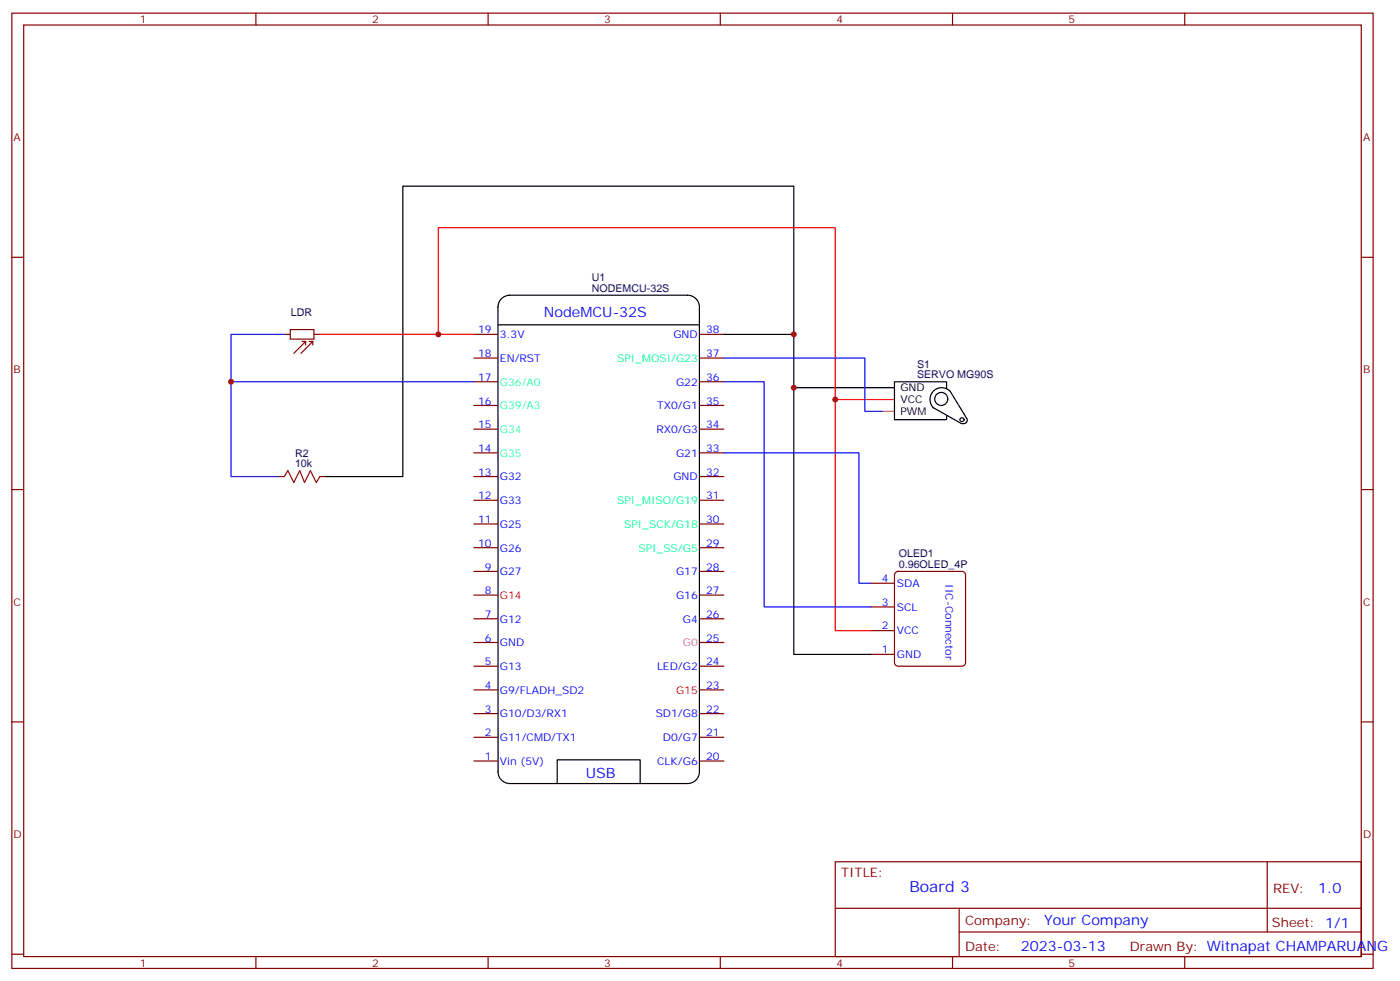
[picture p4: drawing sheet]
<svg xmlns="http://www.w3.org/2000/svg" width="417mm" height="292mm" viewBox="0 0 417 292" stroke-linecap="round" stroke-linejoin="round" font-family="sans-serif">
<g fill="none" stroke="#870000" stroke-width=".35">
<path d="M3.5 3.9h405.4v284.4h-405.4zM7.1 7.4h398.2v277.3h-398.2zM76.2 3.9v3.5M145.3 3.9v3.5M214.5 3.9v3.5M283.6 3.9v3.5M352.8 3.9v3.5M3.5 76.6h3.6M405.3 76.6h3.6M141.1 99.5h7.1M208.5 99.5h7M141.1 106.6h7.1"/>
<path d="M141.1 113.6h7.1M208.5 106.6h7M208.5 113.6h7M141.1 127.7h7.1M141.1 134.8h7.1M141.1 120.7h7.1M208.5 127.7h7M208.5 134.8h7M208.5 120.7h7M3.5 145.7h3.6M82.9 141.9h1.8M95.2 141.9h1.8"/>
<path d="M141.1 141.9h7.1M141.1 148.9h7.1M141.1 156h7.1M208.5 141.9h7M208.5 148.9h7M208.5 156h7M405.3 145.7h3.6M141.1 163h7.1M141.1 170.1h7.1M141.1 177.1h7.1M208.5 163h7M208.5 170.1h7"/>
<path d="M208.5 177.1h7M259.3 173.6h7M266.6 170.5l.8-.4h19.1l.8 .4 .2 .6v26.1l-.5 .9-.5 .2h-19.1l-.8-.5-.3-.6v-26.1zM141.1 184.2h7.1M141.1 191.2h7.1M141.1 198.3h7.1M208.5 184.2h7M208.5 191.2h7M208.5 198.3h7M259.3 180.7h7M259.3 187.7h7M259.3 194.8h7"/>
<path d="M3.5 214.9h3.6M141.1 205.4h7.1M141.1 212.4h7.1M141.1 219.5h7.1M208.5 205.4h7M208.5 212.4h7M208.5 219.5h7M405.3 214.9h3.6M141.1 226.5h7.1M208.5 226.5h7M248.7 256.5h156.6v28.2h-156.6zM377.3 256.5v20.9"/>
<path d="M248.7 270.4h156.5M285.6 277.4h119.6M285.6 270.4v14.1M3.5 284h3.6M76.2 284.7v3.6M145.3 284.7v3.6M214.5 284.7v3.6M283.6 284.7v3.6M352.8 284.7v3.6M405.3 284h3.6"/>
</g>
<path d="M262.8 122.4h3.5" fill="none" stroke="#fc0" stroke-width=".35"/>
<g fill="none" stroke="#000" stroke-width=".35">
<path d="M148.3 91.3v138.4a3.5 3.5 0 0 0 3.5 3.5h52.9a3.5 3.5 0 0 0 3.6-3.5M148.3 96.7h60M148.3 91.4a3.5 3.5 0 0 1 3.5-3.5h52.9a3.5 3.5 0 0 1 3.6 3.5v138.2M215.5 99.5h20.9v95.3h22.9M236.4 99.5v-44.1h-116.5v86.5h-22.9M236.4 115.4h29.9M281.9 115.7v-2.1h-15.6v11.3h15.6v-1M282.9 116.4a3.5 3.5 0 0 0-5 .1 3.5 3.5 0 0 0 .1 4.9l8.1 4.6M282.9 116.5l5 8.1M287.8 124.4a1.14 1.14 0 0 1-.1 1.5 1.14 1.14 0 0 1-1.5 .1M165.9 233.2v-7h24.7v7"/>
<circle cx="280.3" cy="118.7" r="1.94"/>
<circle cx="286.5" cy="124.9" r=".61"/>
</g>
<path d="M95.2 99.5h45.9M130.5 99.5v-31.7h118.2v51.1h17.6M248.7 118.9v68.8h10.6" fill="none" stroke="#f00" stroke-width=".35"/>
<path d="M84.7 99.5h1.7M86.4 98.1h7.1v2.8h-7.1zM93.5 99.5h1.7M90 101.6h1M91 101.6l-3.5 3.6M91 101.6v1.1M92.1 101.6h1M93.1 101.6l-3.5 3.6M93.1 101.6v1.1" fill="none" stroke="#850000" stroke-width=".35"/>
<path d="M84.7 141.9l1-1.8 1.8 3.5 1.8-3.5 1.4 3.5 1.7-3.5 1.8 3.5 1-1.7" fill="none" stroke="#a10000" stroke-width=".35"/>
<path d="M84.7 99.5h-15.9v14.1h72.3M68.8 113.6v28.3h14.1M215.5 106.6h42v15.8h5.3M215.5 113.6h12v67.1h31.8M215.5 134.8h40.3v38.8h3.5" fill="none" stroke="#00f" stroke-width=".35"/>
<g fill="#c00">
<circle cx="236.4" cy="115.4" r=".88"/>
<circle cx="236.4" cy="99.5" r=".88"/>
<circle cx="130.5" cy="99.5" r=".88"/>
<circle cx="248.7" cy="118.9" r=".88"/>
<circle cx="68.8" cy="113.6" r=".88"/>
</g>
<text font-size="4.6" fill="#00f" x="270.8" y="265.5">Board 3</text>
<g font-size="4.2" fill="#00f">
<text x="161.9" y="94.4">NodeMCU-32S</text>
<text x="174.5" y="231.6">USB</text>
<text x="392.5" y="265.8">1.0</text>
<text x="310.9" y="275.3">Your Company</text>
<text x="304" y="283.1">2023-03-13</text>
</g>
<g font-size="3.9" fill="#800">
<text x="250.5" y="261.1">TITLE:</text>
<text x="379.1" y="265.8">REV:</text>
<text x="287.4" y="275.3">Company:</text>
<text x="378.7" y="275.9">Sheet: 1/1</text>
<text x="287.4" y="283">Date:</text>
<text x="336.4" y="283.1">Drawn By: Witnapat CHAMPARUANG</text>
</g>
<g font-size="3.2" fill="#800">
<text x="41.6" y="6.9">1</text>
<text x="110.8" y="6.9">2</text>
<text x="179.9" y="6.9">3</text>
<text x="249.1" y="6.9">4</text>
<text x="318.2" y="6.9">5</text>
<text x="4.1" y="42">A</text>
<text x="405.9" y="42">A</text>
<text x="4.1" y="111.2">B</text>
<text x="405.9" y="111.2">B</text>
<text x="4.1" y="180.3">C</text>
<text x="405.9" y="180.3">C</text>
<text x="4.1" y="249.4">D</text>
<text x="405.9" y="249.4">D</text>
<text x="41.6" y="287.7">1</text>
<text x="110.8" y="287.7">2</text>
<text x="179.9" y="287.7">3</text>
<text x="249.1" y="287.7">4</text>
<text x="318.2" y="287.7">5</text>
</g>
<g font-size="3.2" fill="#000080">
<text x="176.2" y="83.7">U1</text>
<text x="176.2" y="86.8">NODEMCU-32S</text>
<text x="86.6" y="94">LDR</text>
<text x="273.1" y="112.6">SERVO MG90S</text>
<text x="273.1" y="109.5">S1</text>
<text x="87.9" y="136">R2</text>
<text x="87.9" y="139">10k</text>
<text x="267.7" y="165.8">OLED1</text>
<text x="267.7" y="169">0.96OLED_4P</text>
</g>
<g font-size="3.2" fill="#00f">
<text x="142.4" y="99.3">19</text>
<text x="148.9" y="100.7">3.3V</text>
<text x="200.5" y="100.7">GND</text>
<text x="210.3" y="99.3">38</text>
<text x="142.4" y="106.3">18</text>
<text x="148.9" y="107.7">EN/RST</text>
<text x="210.3" y="106.3">37</text>
<text x="142.4" y="113.4">17</text>
<text x="210.3" y="113.4">36</text>
<text x="201.3" y="114.8">G22</text>
<text x="142.4" y="120.4">16</text>
<text x="195.7" y="121.8">TX0/G1</text>
<text x="210.3" y="120.4">35</text>
<text x="142.4" y="127.5">15</text>
<text x="195.5" y="128.9">RX0/G3</text>
<text x="210.3" y="127.5">34</text>
<text x="142.4" y="134.5">14</text>
<text x="201.3" y="135.9">G21</text>
<text x="210.3" y="134.5">33</text>
<text x="142.4" y="141.6">13</text>
<text x="148.9" y="143">G32</text>
<text x="200.5" y="143">GND</text>
<text x="210.3" y="141.6">32</text>
<text x="142.4" y="148.6">12</text>
<text x="210.3" y="148.6">31</text>
<text x="142.4" y="155.7">11</text>
<text x="148.9" y="150.1">G33</text>
<text x="210.3" y="155.7">30</text>
<text x="148.9" y="157.1">G25</text>
<text x="142.4" y="162.8">10</text>
<text x="148.9" y="164.2">G26</text>
<text x="210.3" y="162.8">29</text>
<text x="144.4" y="169.8">9</text>
<text x="148.9" y="171.2">G27</text>
<text x="201.3" y="171.2">G17</text>
<text x="210.3" y="169.8">28</text>
<text x="262.6" y="173.2">4</text>
<text x="281.5" y="174" transform="rotate(90 281.5 174)">IIC-Connector</text>
<text x="144.4" y="176.9">8</text>
<text x="201.3" y="178.3">G16</text>
<text x="210.3" y="176.9">27</text>
<text x="267.1" y="174.7">SDA</text>
<text x="144.4" y="183.9">7</text>
<text x="148.9" y="185.3">G12</text>
<text x="203.3" y="185.3">G4</text>
<text x="210.3" y="183.9">26</text>
<text x="262.6" y="180.3">3</text>
<text x="267.1" y="181.7">SCL</text>
<text x="144.4" y="191">6</text>
<text x="210.3" y="191">25</text>
<text x="262.6" y="187.4">2</text>
<text x="267.1" y="188.8">VCC</text>
<text x="148.9" y="192.4">GND</text>
<text x="262.6" y="194.4">1</text>
<text x="267.1" y="195.8">GND</text>
<text x="144.4" y="198">5</text>
<text x="148.9" y="199.4">G13</text>
<text x="195.7" y="199.4">LED/G2</text>
<text x="210.3" y="198">24</text>
<text x="144.4" y="205.1">4</text>
<text x="148.9" y="206.5">G9/FLADH_SD2</text>
<text x="210.3" y="205.1">23</text>
<text x="144.4" y="212.1">3</text>
<text x="148.9" y="213.6">G10/D3/RX1</text>
<text x="195.2" y="213.6">SD1/G8</text>
<text x="210.3" y="212.1">22</text>
<text x="144.4" y="219.2">2</text>
<text x="148.9" y="220.6">G11/CMD/TX1</text>
<text x="197.4" y="220.6">D0/G7</text>
<text x="210.3" y="219.2">21</text>
<text x="144.4" y="226.3">1</text>
<text x="148.9" y="227.7">Vin (5V)</text>
<text x="195.7" y="227.7">CLK/G6</text>
<text x="210.3" y="226.3">20</text>
</g>
<g font-size="3.2" fill="#0f6">
<text x="183.7" y="107.7">SPI_MOSI/G23</text>
<text x="183.7" y="150.1">SPI_MISO/G19</text>
<text x="185.8" y="157.1">SPI_SCK/G18</text>
<text x="190.1" y="164.2">SPI_SS/G5</text>
</g>
<g font-size="3.2" fill="#0ff">
<text x="148.9" y="114.8">G36/A0</text>
<text x="148.9" y="121.8">G39/A3</text>
<text x="148.9" y="128.9">G34</text>
<text x="148.9" y="135.9">G35</text>
</g>
<g font-size="3.2">
<text x="268.1" y="116.5">GND</text>
<text x="268.1" y="120">VCC</text>
<text x="268.1" y="123.5">PWM</text>
</g>
<g font-size="3.2" fill="#f00">
<text x="148.9" y="178.3">G14</text>
<text x="201.3" y="206.5">G15</text>
</g>
<text font-size="3.2" fill="#f0f" x="203.3" y="192.4">G0</text>
</svg>
